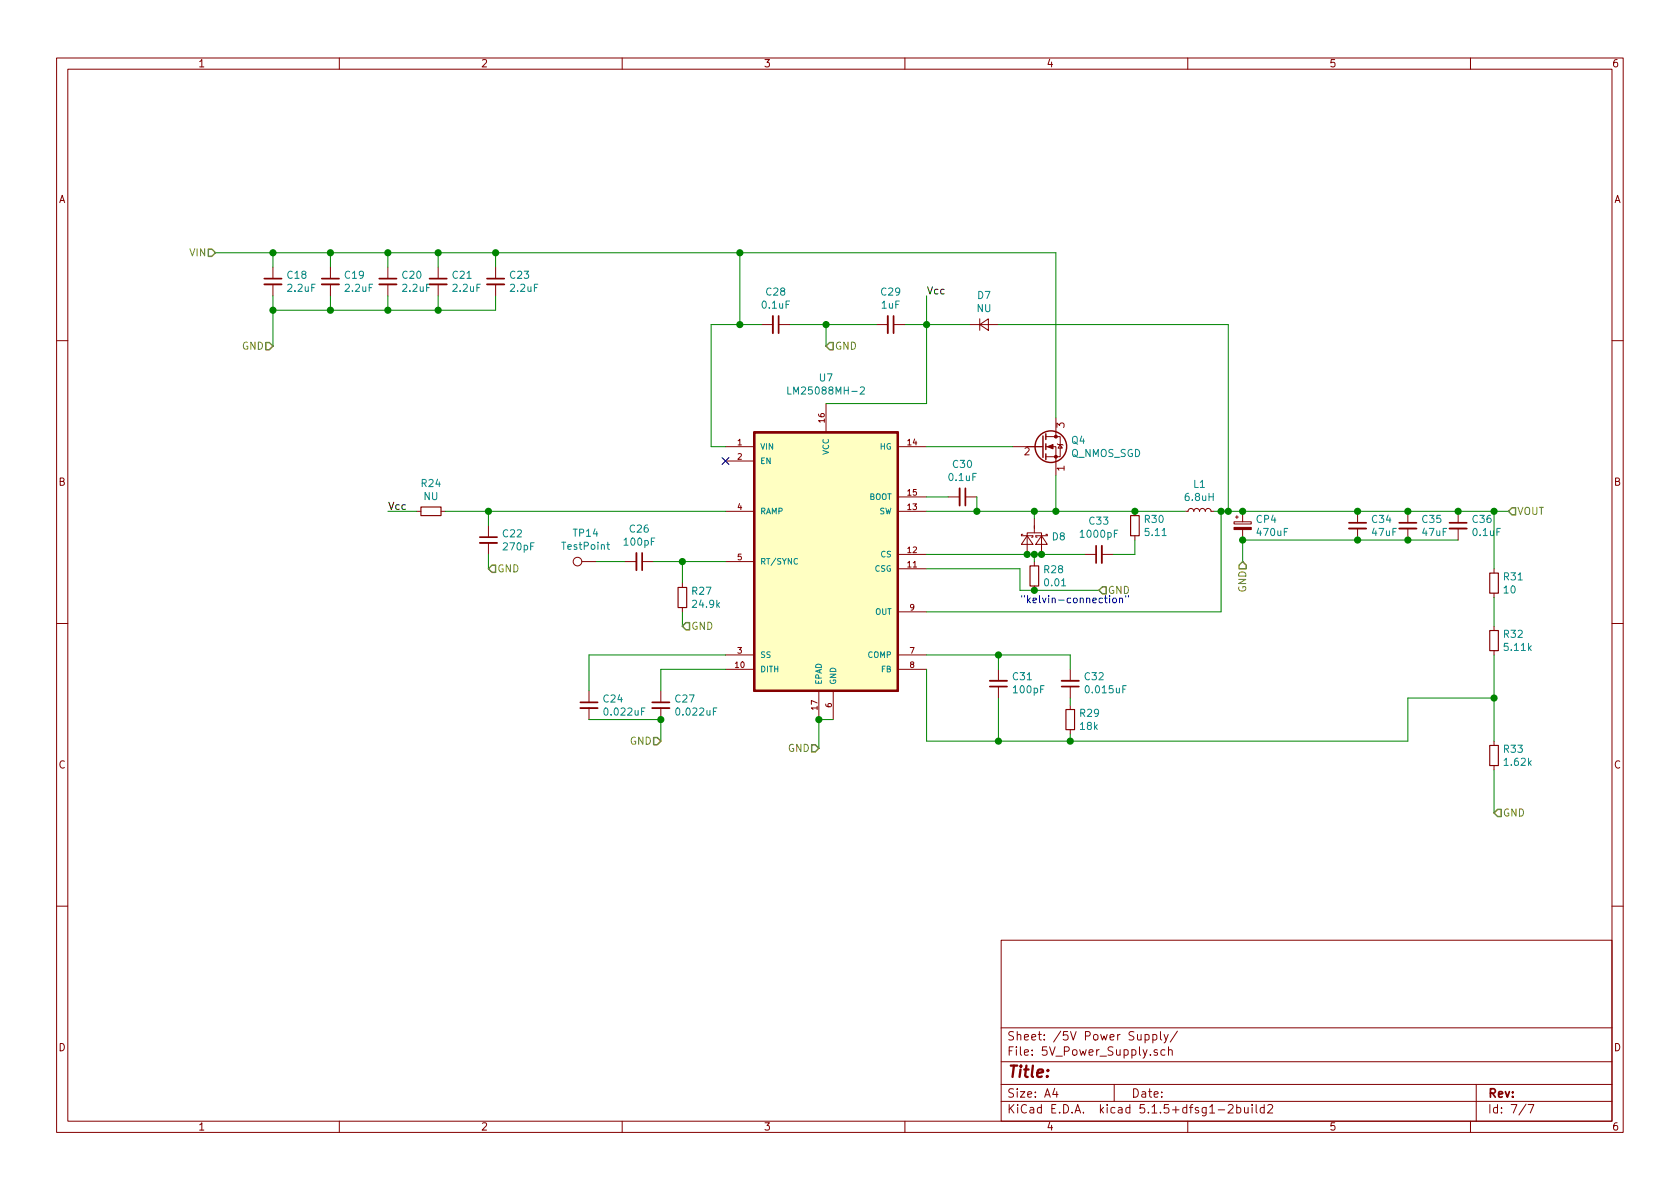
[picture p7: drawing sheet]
EESchema Schematic File Version 4
EELAYER 30 0
EELAYER END
$Descr A4 11693 8268
encoding utf-8
Sheet 7 7
Title ""
Date ""
Rev ""
Comp ""
Comment1 ""
Comment2 ""
Comment3 ""
Comment4 ""
$EndDescr
$Comp
L LM25088MH-2:LM25088MH-2 U7
U 1 1
P 5750 3900
F 0 "U7" H 5750 5181 50  0000 C CNN
F 1 "LM25088MH-2" H 5750 5090 50  0000 C CNN
F 2 "SOP65P640X120-17N" H 5750 3900 50  0001 L BNN
F 3 "" H 5750 3900 50  0001 L BNN
F 4 "LM25088MH-2 Buck Converter" H 5750 3900 50  0001 C CNN "Description"
F 5 "LM25088MH-2" H 5750 3900 50  0001 C CNN "Manufacturer_Part_Number"
F 6 "5VREG" H 5750 3900 50  0001 C CNN "category"
F 7 "SOP65" H 5750 3900 50  0001 C CNN "package"
	1    5750 3900
	1    0    0    -1  
$EndComp
Wire Wire Line
	5800 5000 5700 5000
Wire Wire Line
	5700 5000 5700 5200
Connection ~ 5700 5000
Text HLabel 5700 5200 0    50   Input ~ 0
GND
Text HLabel 10500 3550 2    50   Input ~ 0
VOUT
$Comp
L Device:R_Small R28
U 1 1
P 7200 4000
F 0 "R28" H 7259 4046 50  0000 L CNN
F 1 "0.01" H 7259 3955 50  0000 L CNN
F 2 "RL3720WT-R010-F:RESC2037X70N" H 7200 4000 50  0001 C CNN
F 3 "~" H 7200 4000 50  0001 C CNN
F 4 "1W Wide Current Sense Resistor 1%" H 7200 4000 50  0001 C CNN "Description"
F 5 "RL3720WT-R010-F" H 7200 4000 50  0001 C CNN "Manufacturer_Part_Number"
F 6 "5VREG" H 7200 4000 50  0001 C CNN "category"
F 7 "1508" H 7200 4000 50  0001 C CNN "package"
	1    7200 4000
	1    0    0    -1  
$EndComp
Wire Wire Line
	7200 3900 7200 3850
Connection ~ 7200 3850
Wire Wire Line
	6450 3950 7100 3950
Wire Wire Line
	7100 3950 7100 4100
Text HLabel 7650 4100 2    50   Input ~ 0
GND
$Comp
L Device:C_Small C33
U 1 1
P 7650 3850
F 0 "C33" V 7879 3850 50  0000 C CNN
F 1 "1000pF" V 7788 3850 50  0000 C CNN
F 2 "Capacitor_SMD:C_0805_2012Metric_Pad1.15x1.40mm_HandSolder" H 7650 3850 50  0001 C CNN
F 3 "~" H 7650 3850 50  0001 C CNN
F 4 "100V MLCC 5%" H 7650 3850 50  0001 C CNN "Description"
F 5 "GRM2195C2A102JA01D" H 7650 3850 50  0001 C CNN "Manufacturer_Part_Number"
F 6 "5VREG" H 7650 3850 50  0001 C CNN "category"
F 7 "0805" H 7650 3850 50  0001 C CNN "package"
	1    7650 3850
	0    -1   -1   0   
$EndComp
$Comp
L Device:R_Small R30
U 1 1
P 7900 3650
F 0 "R30" H 7959 3696 50  0000 L CNN
F 1 "5.11" H 7959 3605 50  0000 L CNN
F 2 "Resistor_SMD:R_2512_6332Metric_Pad1.52x3.35mm_HandSolder" H 7900 3650 50  0001 C CNN
F 3 "~" H 7900 3650 50  0001 C CNN
F 4 "1W Resistor 1%" H 7900 3650 50  0001 C CNN "Description"
F 5 "ERJ-1TRQF5R1U" H 7900 3650 50  0001 C CNN "Manufacturer_Part_Number"
F 6 "5VREG" H 7900 3650 50  0001 C CNN "category"
F 7 "2512" H 7900 3650 50  0001 C CNN "package"
	1    7900 3650
	1    0    0    -1  
$EndComp
Wire Wire Line
	7900 3750 7900 3850
Wire Wire Line
	7900 3850 7750 3850
Wire Wire Line
	6450 3550 6800 3550
$Comp
L Device:C_Small C30
U 1 1
P 6700 3450
F 0 "C30" V 6471 3450 50  0000 C CNN
F 1 "0.1uF" V 6562 3450 50  0000 C CNN
F 2 "Capacitor_SMD:C_0603_1608Metric_Pad1.05x0.95mm_HandSolder" H 6700 3450 50  0001 C CNN
F 3 "~" H 6700 3450 50  0001 C CNN
F 4 "100V MLCC 10%" H 6700 3450 50  0001 C CNN "Description"
F 5 "GRM188R72A104KA35D" H 6700 3450 50  0001 C CNN "Manufacturer_Part_Number"
F 6 "5VREG" H 6700 3450 50  0001 C CNN "category"
F 7 "0603" H 6700 3450 50  0001 C CNN "package"
	1    6700 3450
	0    1    1    0   
$EndComp
Wire Wire Line
	6600 3450 6450 3450
Wire Wire Line
	6800 3450 6800 3550
Connection ~ 6800 3550
Wire Wire Line
	7050 3100 6450 3100
Wire Wire Line
	7350 3300 7350 3550
Connection ~ 7350 3550
Wire Wire Line
	7350 3550 7900 3550
Wire Wire Line
	6800 3550 7200 3550
Wire Wire Line
	7200 3600 7200 3550
Connection ~ 7200 3550
Wire Wire Line
	7200 3550 7350 3550
Connection ~ 7150 3850
Wire Wire Line
	7200 3850 7150 3850
Wire Wire Line
	6450 3850 7150 3850
Connection ~ 7250 3850
Wire Wire Line
	7250 3850 7200 3850
Wire Wire Line
	7250 3850 7550 3850
$Comp
L Dual_Schottky_Common_Cathode:Diode_Schottky_Common_Cathode D8
U 1 1
P 7200 3750
F 0 "D8" H 7318 3775 50  0000 L CNN
F 1 "Diode_Schottky_Common_Cathode" H 7318 3718 50  0001 L CNN
F 2 "PMEG045V150EPDZ:NEXPERIA_PMEG045V150EPDZ" H 7250 3750 50  0001 C CNN
F 3 "~" H 7250 3750 50  0001 C CNN
F 4 "15A 45V Schottky Rectifier" H 7200 3750 50  0001 C CNN "Description"
F 5 "MBRB1545CTT4G" H 7200 3750 50  0001 C CNN "Manufacturer_Part_Number"
F 6 "5VREG" H 7200 3750 50  0001 C CNN "category"
F 7 "D2PAK" H 7200 3750 50  0001 C CNN "package"
	1    7200 3750
	1    0    0    -1  
$EndComp
$Comp
L Device:L_Small L1
U 1 1
P 8350 3550
F 0 "L1" V 8535 3550 50  0000 C CNN
F 1 "6.8uH" V 8444 3550 50  0000 C CNN
F 2 "SRP6060FA:L_6.3x6.3_H3" H 8350 3550 50  0001 C CNN
F 3 "~" H 8350 3550 50  0001 C CNN
F 4 "15A Fixed Inductor" H 8350 3550 50  0001 C CNN "Description"
F 5 "HC9-6R8-R" H 8350 3550 50  0001 C CNN "Manufacturer_Part_Number"
F 6 "5VREG" H 8350 3550 50  0001 C CNN "category"
	1    8350 3550
	0    -1   -1   0   
$EndComp
Wire Wire Line
	8250 3550 7900 3550
Connection ~ 7900 3550
$Comp
L Device:CP_Small CP4
U 1 1
P 8650 3650
F 0 "CP4" H 8738 3696 50  0000 L CNN
F 1 "470uF" H 8738 3605 50  0000 L CNN
F 2 "Capacitor_SMD:CP_Elec_10x10.5" H 8650 3650 50  0001 C CNN
F 3 "~" H 8650 3650 50  0001 C CNN
F 4 "6.3V SMD Electrolytic 20%" H 8650 3650 50  0001 C CNN "Description"
F 5 "APXH6R3ARA471MJ80G" H 8650 3650 50  0001 C CNN "Manufacturer_Part_Number"
F 6 "5VREG" H 8650 3650 50  0001 C CNN "category"
	1    8650 3650
	1    0    0    -1  
$EndComp
$Comp
L Device:C_Small C34
U 1 1
P 9450 3650
F 0 "C34" H 9542 3696 50  0000 L CNN
F 1 "47uF" H 9542 3605 50  0000 L CNN
F 2 "Capacitor_SMD:C_1210_3225Metric_Pad1.42x2.65mm_HandSolder" H 9450 3650 50  0001 C CNN
F 3 "~" H 9450 3650 50  0001 C CNN
F 4 "16V MLCC 10%" H 9450 3650 50  0001 C CNN "Description"
F 5 "GRM32ER61C476KE15L" H 9450 3650 50  0001 C CNN "Manufacturer_Part_Number"
F 6 "5VREG" H 9450 3650 50  0001 C CNN "category"
F 7 "1210" H 9450 3650 50  0001 C CNN "package"
	1    9450 3650
	1    0    0    -1  
$EndComp
$Comp
L Device:C_Small C35
U 1 1
P 9800 3650
F 0 "C35" H 9892 3696 50  0000 L CNN
F 1 "47uF" H 9892 3605 50  0000 L CNN
F 2 "Capacitor_SMD:C_1210_3225Metric_Pad1.42x2.65mm_HandSolder" H 9800 3650 50  0001 C CNN
F 3 "~" H 9800 3650 50  0001 C CNN
F 4 "16V MLCC 10%" H 9800 3650 50  0001 C CNN "Description"
F 5 "GRM32ER61C476KE15L" H 9800 3650 50  0001 C CNN "Manufacturer_Part_Number"
F 6 "5VREG" H 9800 3650 50  0001 C CNN "category"
F 7 "1210" H 9800 3650 50  0001 C CNN "package"
	1    9800 3650
	1    0    0    -1  
$EndComp
$Comp
L Device:C_Small C36
U 1 1
P 10150 3650
F 0 "C36" H 10242 3696 50  0000 L CNN
F 1 "0.1uF" H 10242 3605 50  0000 L CNN
F 2 "Capacitor_SMD:C_0805_2012Metric_Pad1.15x1.40mm_HandSolder" H 10150 3650 50  0001 C CNN
F 3 "~" H 10150 3650 50  0001 C CNN
F 4 "100V MLCC 10%" H 10150 3650 50  0001 C CNN "Description"
F 5 "C2012X7R2A104K125AA" H 10150 3650 50  0001 C CNN "Manufacturer_Part_Number"
F 6 "5VREG" H 10150 3650 50  0001 C CNN "category"
F 7 "0805" H 10150 3650 50  0001 C CNN "package"
	1    10150 3650
	1    0    0    -1  
$EndComp
Wire Wire Line
	10150 3750 9800 3750
Wire Wire Line
	8650 3750 8650 3900
Connection ~ 8650 3750
Connection ~ 9450 3750
Connection ~ 9800 3750
Wire Wire Line
	9800 3750 9450 3750
Text HLabel 8650 3900 3    50   Input ~ 0
GND
Wire Wire Line
	10500 3550 10400 3550
$Comp
L Device:R_Small R31
U 1 1
P 10400 4050
F 0 "R31" H 10459 4096 50  0000 L CNN
F 1 "10" H 10459 4005 50  0000 L CNN
F 2 "Resistor_SMD:R_0805_2012Metric_Pad1.15x1.40mm_HandSolder" H 10400 4050 50  0001 C CNN
F 3 "~" H 10400 4050 50  0001 C CNN
F 4 "125mW Resistor 1%" H 10400 4050 50  0001 C CNN "Description"
F 5 "SFR10EZPF10R0" H 10400 4050 50  0001 C CNN "Manufacturer_Part_Number"
F 6 "5VREG" H 10400 4050 50  0001 C CNN "category"
F 7 "0805" H 10400 4050 50  0001 C CNN "package"
	1    10400 4050
	1    0    0    -1  
$EndComp
$Comp
L Device:R_Small R32
U 1 1
P 10400 4450
F 0 "R32" H 10459 4496 50  0000 L CNN
F 1 "5.11k" H 10459 4405 50  0000 L CNN
F 2 "Resistor_SMD:R_0603_1608Metric_Pad1.05x0.95mm_HandSolder" H 10400 4450 50  0001 C CNN
F 3 "~" H 10400 4450 50  0001 C CNN
F 4 "100mW Resistor 1%" H 10400 4450 50  0001 C CNN "Description"
F 5 "ERJ-3EKF5111V" H 10400 4450 50  0001 C CNN "Manufacturer_Part_Number"
F 6 "5VREG" H 10400 4450 50  0001 C CNN "category"
F 7 "0603" H 10400 4450 50  0001 C CNN "package"
	1    10400 4450
	1    0    0    -1  
$EndComp
Wire Wire Line
	10400 3550 10400 3950
Connection ~ 10400 3550
Wire Wire Line
	10400 3550 10150 3550
Wire Wire Line
	10400 4150 10400 4350
Text HLabel 10400 5650 2    50   Input ~ 0
GND
$Comp
L Device:C_Small C32
U 1 1
P 7450 4750
F 0 "C32" H 7358 4704 50  0000 R CNN
F 1 "0.015uF" H 7358 4795 50  0000 R CNN
F 2 "Capacitor_SMD:C_0402_1005Metric" H 7450 4750 50  0001 C CNN
F 3 "~" H 7450 4750 50  0001 C CNN
F 4 "50V MLCC 10%" H 7450 4750 50  0001 C CNN "Description"
F 5 "GRM155R71H153KA12D" H 7450 4750 50  0001 C CNN "Manufacturer_Part_Number"
F 6 "5VREG" H 7450 4750 50  0001 C CNN "category"
F 7 "0402" H 7450 4750 50  0001 C CNN "package"
	1    7450 4750
	-1   0    0    1   
$EndComp
$Comp
L Device:C_Small C31
U 1 1
P 6950 4750
F 0 "C31" H 6858 4704 50  0000 R CNN
F 1 "100pF" H 6858 4795 50  0000 R CNN
F 2 "Capacitor_SMD:C_0603_1608Metric_Pad1.05x0.95mm_HandSolder" H 6950 4750 50  0001 C CNN
F 3 "~" H 6950 4750 50  0001 C CNN
F 4 "100V MLCC 1%" H 6950 4750 50  0001 C CNN "Description"
F 5 "06031A101FAT2A" H 6950 4750 50  0001 C CNN "Manufacturer_Part_Number"
F 6 "5VREG" H 6950 4750 50  0001 C CNN "category"
F 7 "0603" H 6950 4750 50  0001 C CNN "package"
	1    6950 4750
	-1   0    0    1   
$EndComp
$Comp
L Device:R_Small R29
U 1 1
P 7450 5000
F 0 "R29" H 7509 5046 50  0000 L CNN
F 1 "18k" H 7509 4955 50  0000 L CNN
F 2 "Resistor_SMD:R_0603_1608Metric_Pad1.05x0.95mm_HandSolder" H 7450 5000 50  0001 C CNN
F 3 "~" H 7450 5000 50  0001 C CNN
F 4 "100mW Resistor 1%" H 7450 5000 50  0001 C CNN "Description"
F 5 "RN73H1JTTD1802F100" H 7450 5000 50  0001 C CNN "Manufacturer_Part_Number"
F 6 "5VREG" H 7450 5000 50  0001 C CNN "category"
F 7 "0603" H 7450 5000 50  0001 C CNN "package"
	1    7450 5000
	1    0    0    -1  
$EndComp
Wire Wire Line
	6450 4650 6450 5150
Wire Wire Line
	6450 4550 6950 4550
Wire Wire Line
	7450 4550 7450 4650
Wire Wire Line
	6450 5150 6950 5150
Wire Wire Line
	6950 4850 6950 5150
Connection ~ 6950 5150
Wire Wire Line
	6950 5150 7450 5150
Wire Wire Line
	6950 4650 6950 4550
Connection ~ 6950 4550
Wire Wire Line
	6950 4550 7450 4550
Wire Wire Line
	7450 4850 7450 4900
Wire Wire Line
	7450 5100 7450 5150
$Comp
L Device:R_Small R33
U 1 1
P 10400 5250
F 0 "R33" H 10459 5296 50  0000 L CNN
F 1 "1.62k" H 10459 5205 50  0000 L CNN
F 2 "Resistor_SMD:R_0603_1608Metric_Pad1.05x0.95mm_HandSolder" H 10400 5250 50  0001 C CNN
F 3 "~" H 10400 5250 50  0001 C CNN
F 4 "100mW Resistor 1%" H 10400 5250 50  0001 C CNN "Description"
F 5 "CR0603-FX-1621ELF" H 10400 5250 50  0001 C CNN "Manufacturer_Part_Number"
F 6 "5VREG" H 10400 5250 50  0001 C CNN "category"
F 7 "0603" H 10400 5250 50  0001 C CNN "package"
	1    10400 5250
	1    0    0    -1  
$EndComp
Wire Wire Line
	10400 4550 10400 4850
Wire Wire Line
	10400 5350 10400 5650
Wire Wire Line
	7450 5150 9800 5150
Wire Wire Line
	9800 5150 9800 4850
Wire Wire Line
	9800 4850 10400 4850
Connection ~ 7450 5150
Connection ~ 10400 4850
Wire Wire Line
	10400 4850 10400 5150
Connection ~ 8650 3550
Connection ~ 9450 3550
Connection ~ 9800 3550
Connection ~ 10150 3550
Wire Wire Line
	8450 3550 8500 3550
Wire Wire Line
	9450 3550 9800 3550
Wire Wire Line
	9800 3550 10150 3550
Wire Wire Line
	6450 4250 8500 4250
Wire Wire Line
	8500 4250 8500 3550
Connection ~ 8500 3550
$Comp
L Device:C_Small C24
U 1 1
P 4100 4900
F 0 "C24" H 4192 4946 50  0000 L CNN
F 1 "0.022uF" H 4192 4855 50  0000 L CNN
F 2 "Capacitor_SMD:C_0603_1608Metric_Pad1.05x0.95mm_HandSolder" H 4100 4900 50  0001 C CNN
F 3 "~" H 4100 4900 50  0001 C CNN
F 4 "100V MLCC 10%" H 4100 4900 50  0001 C CNN "Description"
F 5 "GRM188R72A223KAC4D" H 4100 4900 50  0001 C CNN "Manufacturer_Part_Number"
F 6 "5VREG" H 4100 4900 50  0001 C CNN "category"
F 7 "0603" H 4100 4900 50  0001 C CNN "package"
	1    4100 4900
	1    0    0    -1  
$EndComp
$Comp
L Device:C_Small C27
U 1 1
P 4600 4900
F 0 "C27" H 4692 4946 50  0000 L CNN
F 1 "0.022uF" H 4692 4855 50  0000 L CNN
F 2 "Capacitor_SMD:C_0603_1608Metric_Pad1.05x0.95mm_HandSolder" H 4600 4900 50  0001 C CNN
F 3 "~" H 4600 4900 50  0001 C CNN
F 4 "100V MLCC 10%" H 4600 4900 50  0001 C CNN "Description"
F 5 "GRM188R72A223KAC4D" H 4600 4900 50  0001 C CNN "Manufacturer_Part_Number"
F 6 "5VREG" H 4600 4900 50  0001 C CNN "category"
F 7 "0603" H 4600 4900 50  0001 C CNN "package"
	1    4600 4900
	1    0    0    -1  
$EndComp
Wire Wire Line
	4600 4650 4600 4800
Wire Wire Line
	5050 4650 4600 4650
Wire Wire Line
	4100 4550 5050 4550
Wire Wire Line
	4100 4550 4100 4800
Wire Wire Line
	4100 5000 4600 5000
Wire Wire Line
	4600 5000 4600 5150
Connection ~ 4600 5000
Text HLabel 4600 5150 0    50   Input ~ 0
GND
Text HLabel 4750 4350 2    50   Input ~ 0
GND
$Comp
L Connector:TestPoint TP14
U 1 1
P 4150 3900
F 0 "TP14" V 4345 3972 50  0000 C CNN
F 1 "TestPoint" V 4254 3972 50  0000 C CNN
F 2 "TestPoint:TestPoint_Pad_1.0x1.0mm" H 4350 3900 50  0001 C CNN
F 3 "~" H 4350 3900 50  0001 C CNN
	1    4150 3900
	0    -1   -1   0   
$EndComp
Wire Wire Line
	4350 3900 4150 3900
Wire Wire Line
	4750 4250 4750 4350
$Comp
L Device:C_Small C26
U 1 1
P 4450 3900
F 0 "C26" V 4221 3900 50  0000 C CNN
F 1 "100pF" V 4312 3900 50  0000 C CNN
F 2 "Capacitor_SMD:C_0603_1608Metric_Pad1.05x0.95mm_HandSolder" H 4450 3900 50  0001 C CNN
F 3 "~" H 4450 3900 50  0001 C CNN
F 4 "100V MLCC 1%" H 4450 3900 50  0001 C CNN "Description"
F 5 "06031A101FAT2A" H 4450 3900 50  0001 C CNN "Manufacturer_Part_Number"
F 6 "5VREG" H 4450 3900 50  0001 C CNN "category"
F 7 "0603" H 4450 3900 50  0001 C CNN "package"
	1    4450 3900
	0    1    1    0   
$EndComp
Wire Wire Line
	4750 3900 4550 3900
Wire Wire Line
	4750 3900 4750 4050
$Comp
L Device:R_Small R27
U 1 1
P 4750 4150
F 0 "R27" H 4809 4196 50  0000 L CNN
F 1 "24.9k" H 4809 4105 50  0000 L CNN
F 2 "Resistor_SMD:R_0603_1608Metric_Pad1.05x0.95mm_HandSolder" H 4750 4150 50  0001 C CNN
F 3 "~" H 4750 4150 50  0001 C CNN
F 4 "100mW Resistor 1%" H 4750 4150 50  0001 C CNN "Description"
F 5 "RT0603FRE0724K9L" H 4750 4150 50  0001 C CNN "Manufacturer_Part_Number"
F 6 "5VREG" H 4750 4150 50  0001 C CNN "category"
F 7 "0603" H 4750 4150 50  0001 C CNN "package"
	1    4750 4150
	1    0    0    -1  
$EndComp
$Comp
L Device:R_Small R24
U 1 1
P 3000 3550
F 0 "R24" V 2804 3550 50  0000 C CNN
F 1 "NU" V 2895 3550 50  0000 C CNN
F 2 "Resistor_SMD:R_0603_1608Metric_Pad1.05x0.95mm_HandSolder" H 3000 3550 50  0001 C CNN
F 3 "~" H 3000 3550 50  0001 C CNN
F 4 "Not Populated" H 3000 3550 50  0001 C CNN "Description"
F 5 "N/A" H 3000 3550 50  0001 C CNN "Manufacturer_Part_Number"
F 6 "5VREG" H 3000 3550 50  0001 C CNN "category"
F 7 "0603" H 3000 3550 50  0001 C CNN "package"
	1    3000 3550
	0    1    1    0   
$EndComp
$Comp
L Device:C_Small C22
U 1 1
P 3400 3750
F 0 "C22" H 3492 3796 50  0000 L CNN
F 1 "270pF" H 3492 3705 50  0000 L CNN
F 2 "Capacitor_SMD:C_0603_1608Metric_Pad1.05x0.95mm_HandSolder" H 3400 3750 50  0001 C CNN
F 3 "~" H 3400 3750 50  0001 C CNN
F 4 "100V MLCC 5%" H 3400 3750 50  0001 C CNN "Description"
F 5 "GRM1885C2A271JA01D" H 3400 3750 50  0001 C CNN "Manufacturer_Part_Number"
F 6 "5VREG" H 3400 3750 50  0001 C CNN "category"
F 7 "0603" H 3400 3750 50  0001 C CNN "package"
	1    3400 3750
	1    0    0    -1  
$EndComp
Text HLabel 3400 3950 2    50   Input ~ 0
GND
Wire Wire Line
	3400 3950 3400 3850
Wire Wire Line
	3400 3650 3400 3550
Wire Wire Line
	3400 3550 3100 3550
Connection ~ 3400 3550
Text Label 2700 3550 0    50   ~ 0
Vcc
Wire Wire Line
	2700 3550 2900 3550
Wire Wire Line
	5050 3100 4950 3100
$Comp
L Device:C_Small C28
U 1 1
P 5400 2250
F 0 "C28" V 5171 2250 50  0000 C CNN
F 1 "0.1uF" V 5262 2250 50  0000 C CNN
F 2 "Capacitor_SMD:C_0805_2012Metric_Pad1.15x1.40mm_HandSolder" H 5400 2250 50  0001 C CNN
F 3 "~" H 5400 2250 50  0001 C CNN
F 4 "100V MLCC 10%" H 5400 2250 50  0001 C CNN "Description"
F 5 "C2012X7R2A104K125AA" H 5400 2250 50  0001 C CNN "Manufacturer_Part_Number"
F 6 "5VREG" H 5400 2250 50  0001 C CNN "category"
F 7 "0805" H 5400 2250 50  0001 C CNN "package"
	1    5400 2250
	0    1    1    0   
$EndComp
Wire Wire Line
	5750 2800 6450 2800
$Comp
L Device:D_Small D7
U 1 1
P 6850 2250
F 0 "D7" H 6850 2455 50  0000 C CNN
F 1 "NU" H 6850 2364 50  0000 C CNN
F 2 "Diode_SMD:D_SOD-128" V 6850 2250 50  0001 C CNN
F 3 "~" V 6850 2250 50  0001 C CNN
F 4 "SOD-128 UNPOPULATED" H 6850 2250 50  0001 C CNN "Description"
F 5 "5VREG" H 6850 2250 50  0001 C CNN "category"
F 6 "SOD-128-2" H 6850 2250 50  0001 C CNN "package"
	1    6850 2250
	1    0    0    -1  
$EndComp
Wire Wire Line
	6950 2250 8550 2250
Text Label 6450 2050 0    50   ~ 0
Vcc
Wire Wire Line
	6750 2250 6450 2250
Connection ~ 6450 2250
Wire Wire Line
	6450 2250 6300 2250
$Comp
L Device:C_Small C29
U 1 1
P 6200 2250
F 0 "C29" V 5971 2250 50  0000 C CNN
F 1 "1uF" V 6062 2250 50  0000 C CNN
F 2 "Capacitor_SMD:C_0603_1608Metric_Pad1.05x0.95mm_HandSolder" H 6200 2250 50  0001 C CNN
F 3 "~" H 6200 2250 50  0001 C CNN
F 4 "16V MLCC 10%" H 6200 2250 50  0001 C CNN "Description"
F 5 "GCM188R71C105KA64J" H 6200 2250 50  0001 C CNN "Manufacturer_Part_Number"
F 6 "VREG" H 6200 2250 50  0001 C CNN "category"
F 7 "0603" H 6200 2250 50  0001 C CNN "package"
	1    6200 2250
	0    1    1    0   
$EndComp
Wire Wire Line
	8500 3550 8550 3550
Wire Wire Line
	8550 2250 8550 3550
Connection ~ 8550 3550
Wire Wire Line
	8550 3550 8650 3550
Wire Wire Line
	6450 2250 6450 2800
Text HLabel 5750 2400 2    50   Input ~ 0
GND
Wire Wire Line
	5750 2400 5750 2250
Wire Wire Line
	5750 2250 6100 2250
Wire Wire Line
	5750 2250 5500 2250
Connection ~ 5750 2250
Wire Wire Line
	5300 2250 5150 2250
Wire Wire Line
	4950 2250 4950 3100
Wire Wire Line
	5150 2250 5150 1750
Connection ~ 5150 2250
Wire Wire Line
	5150 2250 4950 2250
Wire Wire Line
	7350 2900 7350 1750
Wire Wire Line
	7350 1750 5150 1750
$Comp
L Device:C_Small C23
U 1 1
P 3450 1950
F 0 "C23" H 3542 1996 50  0000 L CNN
F 1 "2.2uF" H 3542 1905 50  0000 L CNN
F 2 "Capacitor_SMD:C_1210_3225Metric_Pad1.42x2.65mm_HandSolder" H 3450 1950 50  0001 C CNN
F 3 "~" H 3450 1950 50  0001 C CNN
F 4 "100V MLCC 10%" H 3450 1950 50  0001 C CNN "Description"
F 5 "GRM32ER72A225KA35L" H 3450 1950 50  0001 C CNN "Manufacturer_Part_Number"
F 6 "5VREG" H 3450 1950 50  0001 C CNN "category"
F 7 "1210" H 3450 1950 50  0001 C CNN "package"
	1    3450 1950
	1    0    0    -1  
$EndComp
Wire Wire Line
	5150 1750 3450 1750
Connection ~ 5150 1750
$Comp
L Device:C_Small C21
U 1 1
P 3050 1950
F 0 "C21" H 3142 1996 50  0000 L CNN
F 1 "2.2uF" H 3142 1905 50  0000 L CNN
F 2 "Capacitor_SMD:C_1210_3225Metric_Pad1.42x2.65mm_HandSolder" H 3050 1950 50  0001 C CNN
F 3 "~" H 3050 1950 50  0001 C CNN
F 4 "100V MLCC 10%" H 3050 1950 50  0001 C CNN "Description"
F 5 "GRM32ER72A225KA35L" H 3050 1950 50  0001 C CNN "Manufacturer_Part_Number"
F 6 "5VREG" H 3050 1950 50  0001 C CNN "category"
F 7 "1210" H 3050 1950 50  0001 C CNN "package"
	1    3050 1950
	1    0    0    -1  
$EndComp
$Comp
L Device:C_Small C20
U 1 1
P 2700 1950
F 0 "C20" H 2792 1996 50  0000 L CNN
F 1 "2.2uF" H 2792 1905 50  0000 L CNN
F 2 "Capacitor_SMD:C_1210_3225Metric_Pad1.42x2.65mm_HandSolder" H 2700 1950 50  0001 C CNN
F 3 "~" H 2700 1950 50  0001 C CNN
F 4 "100V MLCC 10%" H 2700 1950 50  0001 C CNN "Description"
F 5 "GRM32ER72A225KA35L" H 2700 1950 50  0001 C CNN "Manufacturer_Part_Number"
F 6 "5VREG" H 2700 1950 50  0001 C CNN "category"
F 7 "1210" H 2700 1950 50  0001 C CNN "package"
	1    2700 1950
	1    0    0    -1  
$EndComp
$Comp
L Device:C_Small C19
U 1 1
P 2300 1950
F 0 "C19" H 2392 1996 50  0000 L CNN
F 1 "2.2uF" H 2392 1905 50  0000 L CNN
F 2 "Capacitor_SMD:C_1210_3225Metric_Pad1.42x2.65mm_HandSolder" H 2300 1950 50  0001 C CNN
F 3 "~" H 2300 1950 50  0001 C CNN
F 4 "100V MLCC 10%" H 2300 1950 50  0001 C CNN "Description"
F 5 "GRM32ER72A225KA35L" H 2300 1950 50  0001 C CNN "Manufacturer_Part_Number"
F 6 "5VREG" H 2300 1950 50  0001 C CNN "category"
F 7 "1210" H 2300 1950 50  0001 C CNN "package"
	1    2300 1950
	1    0    0    -1  
$EndComp
$Comp
L Device:C_Small C18
U 1 1
P 1900 1950
F 0 "C18" H 1992 1996 50  0000 L CNN
F 1 "2.2uF" H 1992 1905 50  0000 L CNN
F 2 "Capacitor_SMD:C_1210_3225Metric_Pad1.42x2.65mm_HandSolder" H 1900 1950 50  0001 C CNN
F 3 "~" H 1900 1950 50  0001 C CNN
F 4 "100V MLCC 10%" H 1900 1950 50  0001 C CNN "Description"
F 5 "GRM32ER72A225KA35L" H 1900 1950 50  0001 C CNN "Manufacturer_Part_Number"
F 6 "5VREG" H 1900 1950 50  0001 C CNN "category"
F 7 "1210" H 1900 1950 50  0001 C CNN "package"
	1    1900 1950
	1    0    0    -1  
$EndComp
Wire Wire Line
	1900 2150 1900 2400
Text HLabel 1900 2400 0    50   Input ~ 0
GND
Wire Wire Line
	3450 2050 3450 2150
Wire Wire Line
	3450 1850 3450 1750
Wire Wire Line
	3050 2050 3050 2150
Wire Wire Line
	3050 1850 3050 1750
Wire Wire Line
	2700 2050 2700 2150
Wire Wire Line
	2700 1850 2700 1750
Wire Wire Line
	2300 2050 2300 2150
Wire Wire Line
	1900 2050 1900 2150
Wire Wire Line
	1900 1850 1900 1750
Wire Wire Line
	2300 1850 2300 1750
Connection ~ 1900 1750
Wire Wire Line
	1900 1750 1500 1750
Wire Wire Line
	1900 1750 2300 1750
Connection ~ 1900 2150
Wire Wire Line
	1900 2150 2300 2150
Connection ~ 2300 1750
Connection ~ 2300 2150
Connection ~ 3450 1750
Connection ~ 3050 1750
Wire Wire Line
	3050 1750 3450 1750
Connection ~ 3050 2150
Connection ~ 2700 1750
Wire Wire Line
	2700 1750 3050 1750
Connection ~ 2700 2150
Wire Wire Line
	2700 2150 3050 2150
Wire Wire Line
	2300 1750 2700 1750
Wire Wire Line
	2300 2150 2700 2150
Wire Wire Line
	3050 2150 3450 2150
Text HLabel 1500 1750 0    50   Input ~ 0
VIN
Wire Wire Line
	6450 2050 6450 2250
Wire Wire Line
	7650 4100 7200 4100
Connection ~ 7200 4100
Text Notes 7100 4200 0    50   ~ 0
"kelvin-connection"
Wire Wire Line
	5050 3900 4750 3900
Connection ~ 4750 3900
Wire Wire Line
	3400 3550 5050 3550
Wire Wire Line
	8650 3550 9450 3550
Wire Wire Line
	8650 3750 9450 3750
Wire Wire Line
	7100 4100 7200 4100
$Comp
L Device:Q_NMOS_SGD Q4
U 1 1
P 7250 3100
F 0 "Q4" H 7454 3146 50  0000 L CNN
F 1 "Q_NMOS_SGD" H 7454 3055 50  0000 L CNN
F 2 "CSD18511Q5AT:CSD18511Q5AT" H 7450 3200 50  0001 C CNN
F 3 "~" H 7250 3100 50  0001 C CNN
	1    7250 3100
	1    0    0    -1  
$EndComp
NoConn ~ 5050 3200
$EndSCHEMATC
